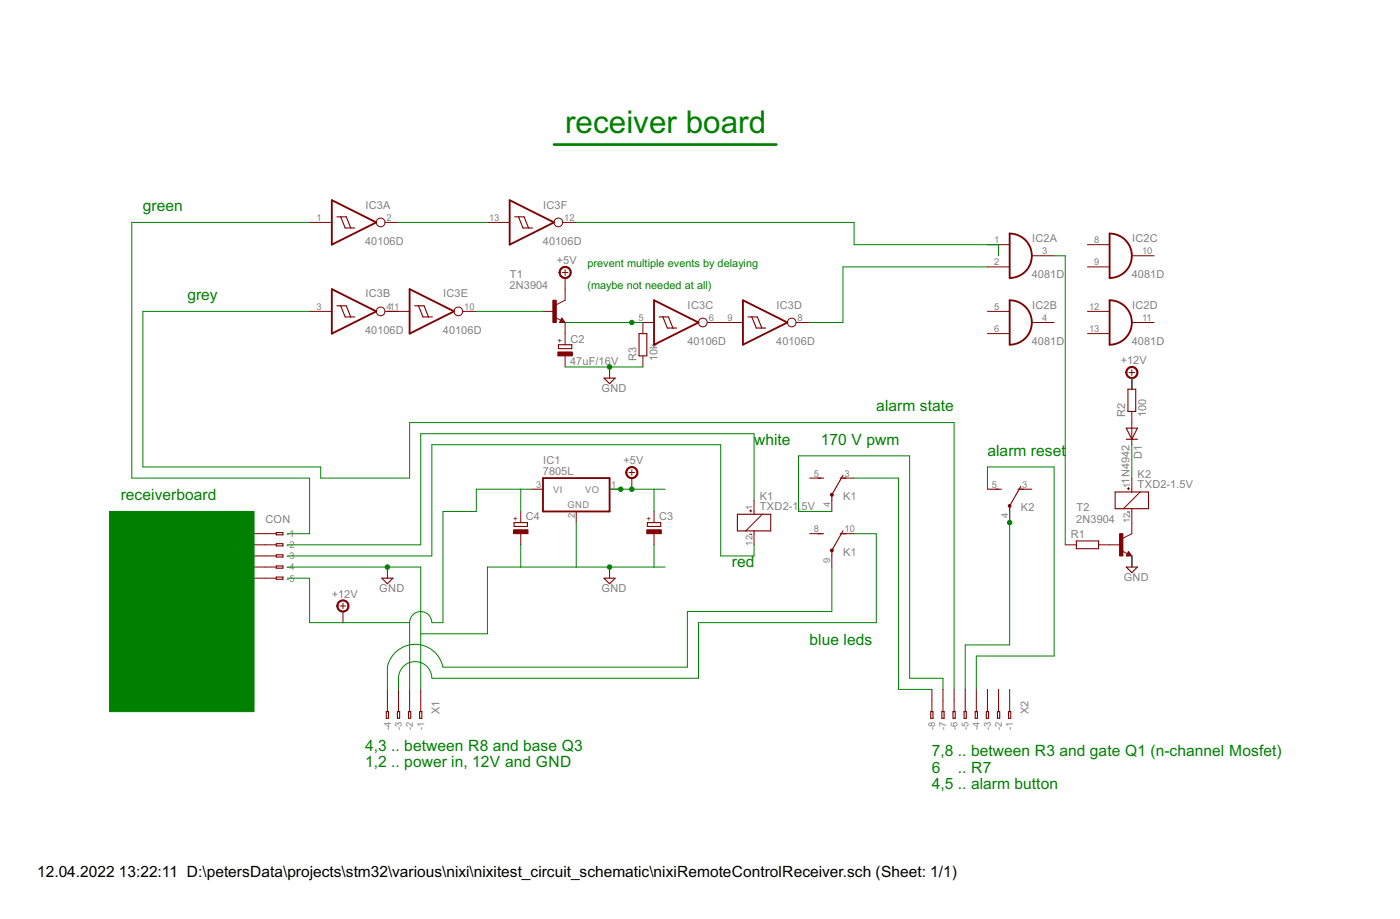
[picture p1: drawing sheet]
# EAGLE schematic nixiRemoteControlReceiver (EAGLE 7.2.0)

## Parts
C2  47uF/16V  CPOL-EUE10-20  [EB20D]
C3  CPOL-EUE10-20  [EB20D]
C4  CPOL-EUE10-20  [EB20D]
CON  233-105  [233-105]
D1  1N4942  [DO41-10]
IC1  7805L  [TO92]
IC2  4081D  [SO14]
IC3  40106D  [SO14]
K1  TXD2-1.5V  [TXD2]
K2  TXD2-1.5V  [TXD2]
R1  R-EU_0411/15  [0411/15]
R2  100  R-EU_0411/15  [0411/15]
R3  10k  R-EU_0411/15  [0411/15]
T1  2N3904  [TO92]
T2  2N3904  [TO92]
X1  233-104  [233-104]
X2  233-108  [233-108]

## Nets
+5V: C3.+ IC1.1(VO) T1.1(C)
+12V: C4.+ IC1.3(VI) R2.2 X1.B2(B-2)
GND: C2.- C3.- C4.- IC1.2(GND) R3.1 T2.3(E) X1.B1(B-1)
N$1: K1.10(O) X1.B3(B-3)
N$2: K1.9(P) X1.B4(B-4)
N$3: K1.3(O) X2.B8(B-8)
N$4: K1.4(P) X2.B7(B-7)
N$5: K2.12(_:-) T2.1(C)
N$6: R1.2 T2.2(B)
N$7: K2.5(S) X2.B4(B-4)
N$8: K2.4(P) X2.B5(B-5)
N$9: D1.A R2.1
N$10: D1.C K2.1(_:+)
N$11: C2.+ T1.3(E)
N$12: IC3.5(C:I) R3.2
N$13: K1.12(_:-)
N$14: K1.1(_:+)
N$15: IC3.1(A:I)
N$16: IC3.3(B:I) X2.B6(B-6)
N$17: IC3.6(C:O) IC3.9(D:I)
N$19: IC3.10(E:O) T1.2(B)
N$21: IC2.2(A:I1) IC3.8(D:O)
N$22: IC2.3(A:O) R1.1
N$23: IC3.12(F:O)
N$24: IC3.2(A:O) IC3.13(F:I)
Unconnected: CON.A1(-1) CON.A2(-2) CON.A3(-3) CON.A4(-4) CON.A5(-5) CON.B1(B-1) CON.B2(B-2) CON.B3(B-3) CON.B4(B-4) CON.B5(B-5) IC2.1(A:I0) IC2.4(B:O) IC2.5(B:I0) IC2.6(B:I1) IC2.8(C:I0) IC2.9(C:I1) IC2.10(C:O) IC2.11(D:O) IC2.12(D:I0) IC2.13(D:I1) IC3.4(B:O) IC3.11(E:I) K1.5(S) K1.8(S) K2.3(O) K2.8(S) K2.9(P) K2.10(O) X1.A1(-1) X1.A2(-2) X1.A3(-3) X1.A4(-4) X2.A1(-1) X2.A2(-2) X2.A3(-3) X2.A4(-4) X2.A5(-5) X2.A6(-6) X2.A7(-7) X2.A8(-8) X2.B1(B-1) X2.B2(B-2) X2.B3(B-3)

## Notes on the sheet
- receiver board
- green
- prevent multiple events by delaying
- (maybe not needed at all)
- grey
- alarm state
- white | 170 V pwm
- alarm reset
- receiverboard
- red
- blue leds
- 4,3 .. between R8 and base Q3
  1,2 .. power in, 12V and GND
- 7,8 .. between R3 and gate Q1 (n-channel Mosfet)
  6    .. R7
  4,5 .. alarm button

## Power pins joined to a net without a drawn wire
VDD: IC2.14(P:VDD) IC3.14(P:VDD)
VSS: IC2.7(P:VSS) IC3.7(P:VSS)
